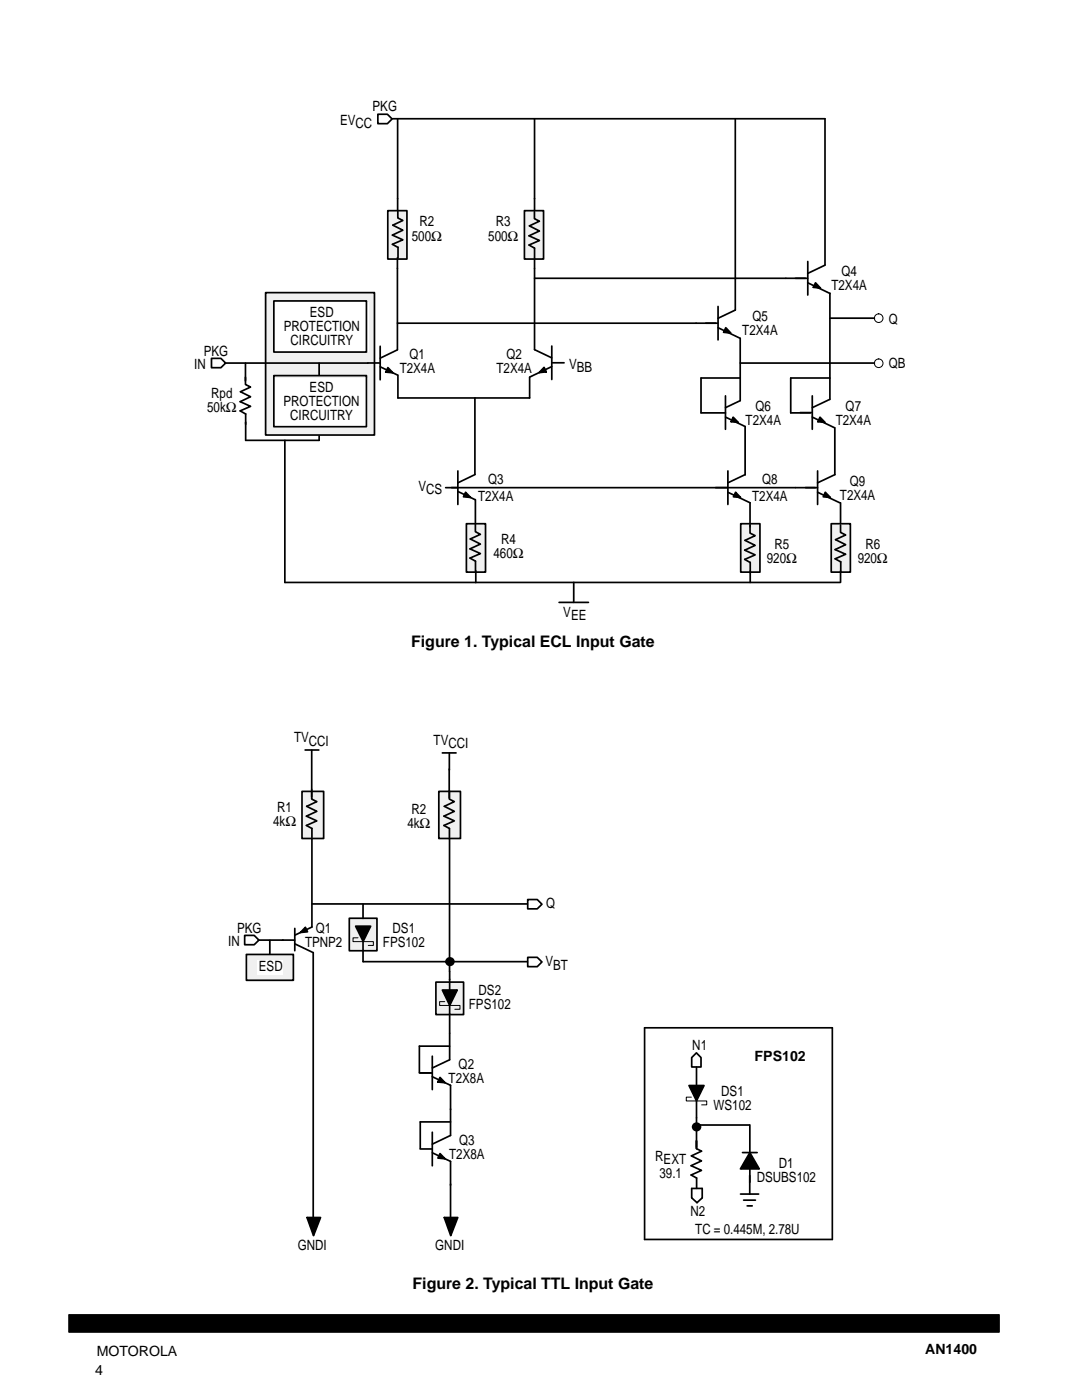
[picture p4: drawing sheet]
<svg xmlns="http://www.w3.org/2000/svg" width="216mm" height="279mm" viewBox="0 0 216 279" stroke-linecap="round" stroke-linejoin="round" font-family="sans-serif">
<path d="M13.7 262.4h185.7v3.5h-185.7z" fill-rule="evenodd" fill="#000" stroke="#000" stroke-width=".2"/>
<path d="M69.7 183.3h5.5v6.4h-5.5z" fill="#f0f0f0"/>
<path d="M69.7 183.3h5.5v6.4h-5.5z" fill="none" stroke="#000" stroke-width=".34"/>
<path d="M71 184.8h3l-1.5 3.1z" fill="#000" stroke="#000" stroke-width=".34"/>
<path d="M71.4 187.2h-1v.7h4.1v.8h-1" fill="none" stroke="#000" stroke-width=".2"/>
<path d="M77.4 42h3.8v9.7h-3.8z" fill="#f0f0f0"/>
<path d="M77.4 42h3.8v9.7h-3.8z" fill="none" stroke="#000" stroke-width=".34"/>
<path d="M104.6 42h3.9v9.7h-3.9z" fill="#f0f0f0"/>
<path d="M104.6 42h3.9v9.7h-3.9z" fill="none" stroke="#000" stroke-width=".34"/>
<path d="M93.1 104.5h3.8v9.7h-3.8z" fill="#f0f0f0"/>
<path d="M93.1 104.5h3.8v9.7h-3.8z" fill="none" stroke="#000" stroke-width=".34"/>
<path d="M165.9 104.5h3.8v9.7h-3.8z" fill="#f0f0f0"/>
<path d="M165.9 104.5h3.8v9.7h-3.8z" fill="none" stroke="#000" stroke-width=".34"/>
<path d="M53 58.4h21.7v28.4h-21.7z" fill="#f0f0f0"/>
<path d="M53 58.4h21.7v28.4h-21.7z" fill="none" stroke="#000" stroke-width=".34"/>
<path d="M54.8 60.4h18.8v9.9h-18.8z" fill="#fff"/>
<path d="M87.6 157.9h4.3v9.4h-4.3z" fill="#f0f0f0"/>
<path d="M87.6 157.9h4.3v9.4h-4.3z" fill="none" stroke="#000" stroke-width=".34"/>
<path d="M60.3 157.9h4.3v9.4h-4.3z" fill="#f0f0f0"/>
<path d="M60.3 157.9h4.3v9.4h-4.3zM138 211.1l1-1 .9 1v1.8h-1.9zM83.8 229.3h2.4M86.3 226v6.7M86.3 230.1l3.6 1.7M87.8 230.2l1 1.1-1.4-.2zM89.9 226.6l-3.6 1.7M147.8 238.3h3.6M148.4 239.5h2.3M149.6 233.3v5M149.1 240.7h1" fill="none" stroke="#000" stroke-width=".34"/>
<path d="M87.8 230.2l1 1.1-1.4-.2z" fill="#000"/>
<path d="M149.6 230l1.9 3.3h-3.8z" fill="#000" stroke="#000" stroke-width=".34"/>
<path d="M147.8 104.5h3.8v9.7h-3.8z" fill="#f0f0f0"/>
<path d="M106.7 39.6v2.4M106.7 51.6v2M147.8 104.5h3.8v9.7h-3.8z" fill="none" stroke="#000" stroke-width=".34"/>
<circle cx="175.3" cy="63.5" r=".86" fill="#fff"/>
<circle cx="175.3" cy="63.5" r=".86" fill="none" stroke="#000" stroke-width=".2"/>
<circle cx="175.3" cy="72.5" r=".86" fill="#fff"/>
<circle cx="175.3" cy="72.5" r=".86" fill="none" stroke="#000" stroke-width=".2"/>
<g fill="none" stroke="#000" stroke-width=".34">
<path d="M78.3 23.7h86.3v29.2M79.3 23.7v18.3M106.7 23.7v15.9M146.7 23.7v38.2l-3.4 1.6M79.3 51.4v18.4M79.4 42v1.5l1 .5-2 .9 2 1-2.1 1 2.1 1-2.1 .9 1.1 .6M79.4 49.3v2.1M106.6 42.2v1.4l1 .5-2 1 2 1-2 1 2 .9-2 .9 1.1 .6M106.7 53.6v16.2l3.4 1.6M106.7 49.5v2.1M106.7 55.5h54.5M161.2 52.2v6.7"/>
<path d="M161.2 56.4l4.4 2.2M162.3 57.3l1.4 .2-1-1.1-.4 .9M164.6 52.9l-3.4 1.7M165.6 58.5v21.2M45.1 72.5h28.3M49 75.3v1.4l1 .5-2 1 2 1-2.1 1 2.1 .9-2.1 .9 1.1 .6M49 72.5v3.5M63.7 72.5v2.4M73.4 72.4h2.4M75.9 69.1v6.7M75.9 73.2l3.4 1.6M77.4 73.4l1 1-1.4-.1z"/>
<path d="M79.3 69.8l-3.4 1.7M79.3 64.5h64M94.8 79.4v15.3l-3.4 1.7M109 74.2l-.4-.9-1 1.1 1.4-.2M110.1 69.1v6.6M110.1 73.2l-4.4 2.1v4.1h-26.3v-4.5M110.1 72.4h2.5M143.3 65.4l4.4 2.1v12.5l-2.9 1.4M143.3 61.2v6.6M144.4 66.3l.4-.9 1 1.1-1.4-.2M144.8 79v6.7M147.7 75.4h-7.8v7h4.9"/>
<path d="M147.7 72.5h26.8M162.1 79v6.7M165.5 79.7l-3.4 1.7M165.6 75.4h-7.8v7h3.9M165.6 63.5h8.9M49 82.6v5.3h14.7v-.9M56.8 87.9v28.3h110.8M88.9 97.3h74.2M91.4 94v6.7M91.4 98.1l3.4 1.6M92.9 98.2l1 1.1-1.4-.2zM94.9 99.7v4.8"/>
<path d="M144.8 83.2l3.9 1.9v9.7M145.2 98.2l4.5 2.1v4.8M145.2 94v6.7M146.3 83.3l1 1-1.4-.1zM146.8 98.2l1 1.1-1.5-.2zM148.7 94.7l-3.5 1.7M159.6 82.3h2.5M162.1 83.2l4.4 2.2M163.1 94v6.7M163.1 98.2l4.5 2.1M163.6 83.3l1 1-1.4-.1zM164.7 98.2l1 1.1-1.4-.2z"/>
<path d="M166.6 85.4v9.3M166.6 94.7l-3.5 1.7M94.9 104.7v1.4l1 .5-2.1 1 2.1 1-2.1 .9 2.1 1-2.1 .9 1.1 .6v2.1M94.9 113.9v2.3M114.5 116.2v4M149.7 104.9v1.5l1 .5-2 .9 2 1-2.1 1 2.1 .9-2.1 .9 1.1 .7v3.9M167.7 104.8v1.5l1 .5-2 .9 2 1-2.1 1 2.1 .9-2.1 .9 1.2 .6M167.7 100.3v4.2M167.7 113.9v2.3M167.8 112.1v2.1M111.6 120.2h5.8M62.2 157.6v1.5"/>
<path d="M89.7 157.8v1.4M128.6 205.1h37.5v42.3h-37.5zM138 237.2h2.1v1.9l-1 .9-1.1-.9zM139 227.6v1.4"/>
</g>
<path d="M162.7 56.4l1 1.1-1.4-.2zM77.4 73.4l1 1-1.4-.1zM108.6 73.3l.4 .9-1.4 .2zM144.8 65.4l1 1.1-1.4-.2zM92.9 98.2l1 1.1-1.4-.2zM146.3 83.3l1 1-1.4-.1zM146.8 98.2l1 1.1-1.5-.2zM163.6 83.3l1 1-1.4-.1zM164.7 98.2l1 1.1-1.4-.2z" fill="#000"/>
<path d="M87 196h5.5v6.5h-5.5z" fill="#f0f0f0"/>
<g fill="none" stroke="#000" stroke-width=".34">
<path d="M75.4 22.8h1.9l.9 .9-.9 1h-1.9zM42.2 71.5h1.9l.9 1-.9 .9h-1.9zM60.9 149.7h2.7M62.2 158v1.5l1 .5-2 .9 2 1-2.1 1 2.1 .9-2.1 .9 1.1 .6v19.7l-3.4 1.6M62.2 149.7v8M88.3 150.3h2.7M89.7 150.3v9.2l1 .5-2 .9 2 1-2.1 1 2.1 .9-2.1 .9 1.1 .6v28.6M105.3 179.5h1.9l.9 1-.9 .9h-1.9zM48.8 186.7h1.9l1 .9-1 .9h-1.9zM51.7 187.6h7.1M53.8 187.7v2.7M58.8 188.4l3.7 1.7v52.9"/>
<path d="M58.8 185.3v4.4M60.9 185.1l.5 .9-1.5 .1zM62.3 180.4h42.9M72.4 180.4v2.9M72.4 187.4v4.5M72.5 191.9h32.7M87 196h5.5v6.5h-5.5zM89.7 193.9v3.9M89.7 199.8v11.7l-3.4 1.6M105.3 191.1h1.9l.9 .9-.9 .9h-1.9zM83.7 214.1h2.5M86.3 214.9l3.6 1.7v10"/>
<path d="M86.3 210.8v6.7M87.4 215.9l.4-.9 1 1.1-1.4-.2M89.7 208.8h-6v5.2M139 219.7v9.5l1 .5-2 1 2 1-2.1 .9 2.1 1-2.1 .9 1.1 .6M139 212.9v4.8M89.9 231.8v11.2M89.9 223.9h-6v5.3M139 235.1v2.1M139 224.5h10.6M148.2 230h2.9M149.6 224.5v5.5M61.3 243l1.3 3.6 1.4-3.6h-2.7"/>
<path d="M88.6 243l1.3 3.6 1.4-3.6h-2.6"/>
<circle cx="139" cy="224.5" r=".1"/>
</g>
<path d="M60.9 185.1l.5 .9-1.5 .1zM87.8 215l1 1.1-1.4-.2zM61.3 243h2.7l-1.4 3.6zM88.6 243h2.7l-1.4 3.6z" fill="#000"/>
<g fill="#000" stroke="#000" stroke-width=".34">
<path d="M88.3 197.6h2.9l-1.5 3zM137.5 216.6h3l-1.5 3.1z"/>
<circle cx="89.8" cy="191.9" r=".76"/>
<circle cx="139" cy="224.9" r=".76"/>
</g>
<path d="M88.7 199.9h-1v.8h4.1v.7h-1M138 219h-1.1v.7h4.1v.8h-1" fill="none" stroke="#000" stroke-width=".2"/>
<path d="M54.8 75.5h18.7v9.8h-18.7z" fill="#fff"/>
<path d="M49.2 190.5h9.3v5.1h-9.3z" fill="#f0f0f0"/>
<path d="M49.2 190.5h9.3v5.1h-9.3z" fill="none" stroke="#000" stroke-width=".34"/>
<path d="M51.3 191.6h5.1v2.9h-5.1z" fill="#fff"/>
<path d="M54.6 60.1h18.5v10.2h-18.5zM54.6 75h18.5v10.2h-18.5z" fill="none" stroke="#000" stroke-width=".34"/>
<g font-size="3.2">
<text x="82" y="129">Figure 1. Typical ECL Input Gate</text>
<text x="82.3" y="257.3">Figure 2. Typical TTL Input Gate</text>
</g>
<g font-size="2.8">
<text x="74.3" y="22.1">PKG</text>
<text x="67.9" y="24.9">EVCC</text>
<text x="82.2" y="48">500Ω</text>
<text x="83.7" y="45.2">R2</text>
<text x="97.4" y="48">500Ω</text>
<text x="99" y="45.2">R3</text>
<text x="165.9" y="57.9">T2X4A</text>
<text x="167.9" y="55.1">Q4</text>
<text x="61.8" y="63.2">ESD</text>
<text x="150.1" y="64">Q5</text>
<text x="177.4" y="64.6">Q</text>
<text x="40.7" y="71">PKG</text>
<text x="56.6" y="66">PROTECTION</text>
<text x="58" y="68.8">CIRCUITRY</text>
<text x="81.7" y="71.7">Q1</text>
<text x="101.1" y="71.7">Q2</text>
<text x="148.1" y="66.8">T2X4A</text>
<text x="38.7" y="73.6">IN</text>
<text x="79.8" y="74.5">T2X4A</text>
<text x="99.1" y="74.5">T2X4A</text>
<text x="113.6" y="73.6">VBB</text>
<text x="177.4" y="73.5">QB</text>
<text x="41.3" y="82.2">50kΩ</text>
<text x="42.2" y="79.4">Rpd</text>
<text x="56.6" y="81.1">PROTECTION</text>
<text x="57.9" y="83.9">CIRCUITRY</text>
<text x="61.8" y="78.3">ESD</text>
<text x="150.8" y="82">Q6</text>
<text x="168.7" y="82">Q7</text>
<text x="148.8" y="84.8">T2X4A</text>
<text x="166.8" y="84.8">T2X4A</text>
<text x="83.5" y="98">VCS</text>
<text x="95.4" y="99.9">T2X4A</text>
<text x="97.4" y="96.7">Q3</text>
<text x="150.1" y="99.9">T2X4A</text>
<text x="152.1" y="96.7">Q8</text>
<text x="167.6" y="99.8">T2X4A</text>
<text x="169.6" y="97">Q9</text>
<text x="98.5" y="111.4">460Ω</text>
<text x="100" y="108.6">R4</text>
<text x="153" y="112.4">920Ω</text>
<text x="154.5" y="109.6">R5</text>
<text x="171.1" y="112.4">920Ω</text>
<text x="172.7" y="109.6">R6</text>
<text x="112.4" y="123.1">VEE</text>
<text x="58.7" y="148.2">TVCCI</text>
<text x="86.5" y="148.6">TVCCI</text>
<text x="54.5" y="164.9">4kΩ</text>
<text x="55.3" y="162.1">R1</text>
<text x="81.3" y="165.2">4kΩ</text>
<text x="82.1" y="162.4">R2</text>
<text x="109" y="181.2">Q</text>
<text x="45.5" y="188.9">IN</text>
<text x="47.3" y="186.2">PKG</text>
<text x="60.9" y="189">TPNP2</text>
<text x="63" y="186.2">Q1</text>
<text x="76.4" y="189">FPS102</text>
<text x="78.3" y="186.2">DS1</text>
<text x="51.7" y="193.8">ESD</text>
<text x="108.8" y="192.8">VBT</text>
<text x="93.6" y="201.5">FPS102</text>
<text x="95.5" y="198.7">DS2</text>
<text x="138.1" y="209.5">N1</text>
<text x="91.5" y="213.3">Q2</text>
<text x="150.6" y="211.8">FPS102</text>
<text x="89.5" y="216.1">T2X8A</text>
<text x="142.4" y="221.5">WS102</text>
<text x="143.9" y="218.7">DS1</text>
<text x="89.6" y="231.2">T2X8A</text>
<text x="91.6" y="228.4">Q3</text>
<text x="130.8" y="231.7">REXT</text>
<text x="155.4" y="233">D1</text>
<text x="131.6" y="235.2">39.1</text>
<text x="151" y="235.8">DSUBS102</text>
<text x="137.8" y="242.7">N2</text>
<text x="59.4" y="249.5">GNDI</text>
<text x="86.9" y="249.5">GNDI</text>
<text x="138.7" y="246.4">TC = 0.445M, 2.78U</text>
<text x="19" y="274.4">4</text>
<text x="19.3" y="270.6">MOTOROLA</text>
<text x="184.6" y="270.3">AN1400</text>
</g>
</svg>
